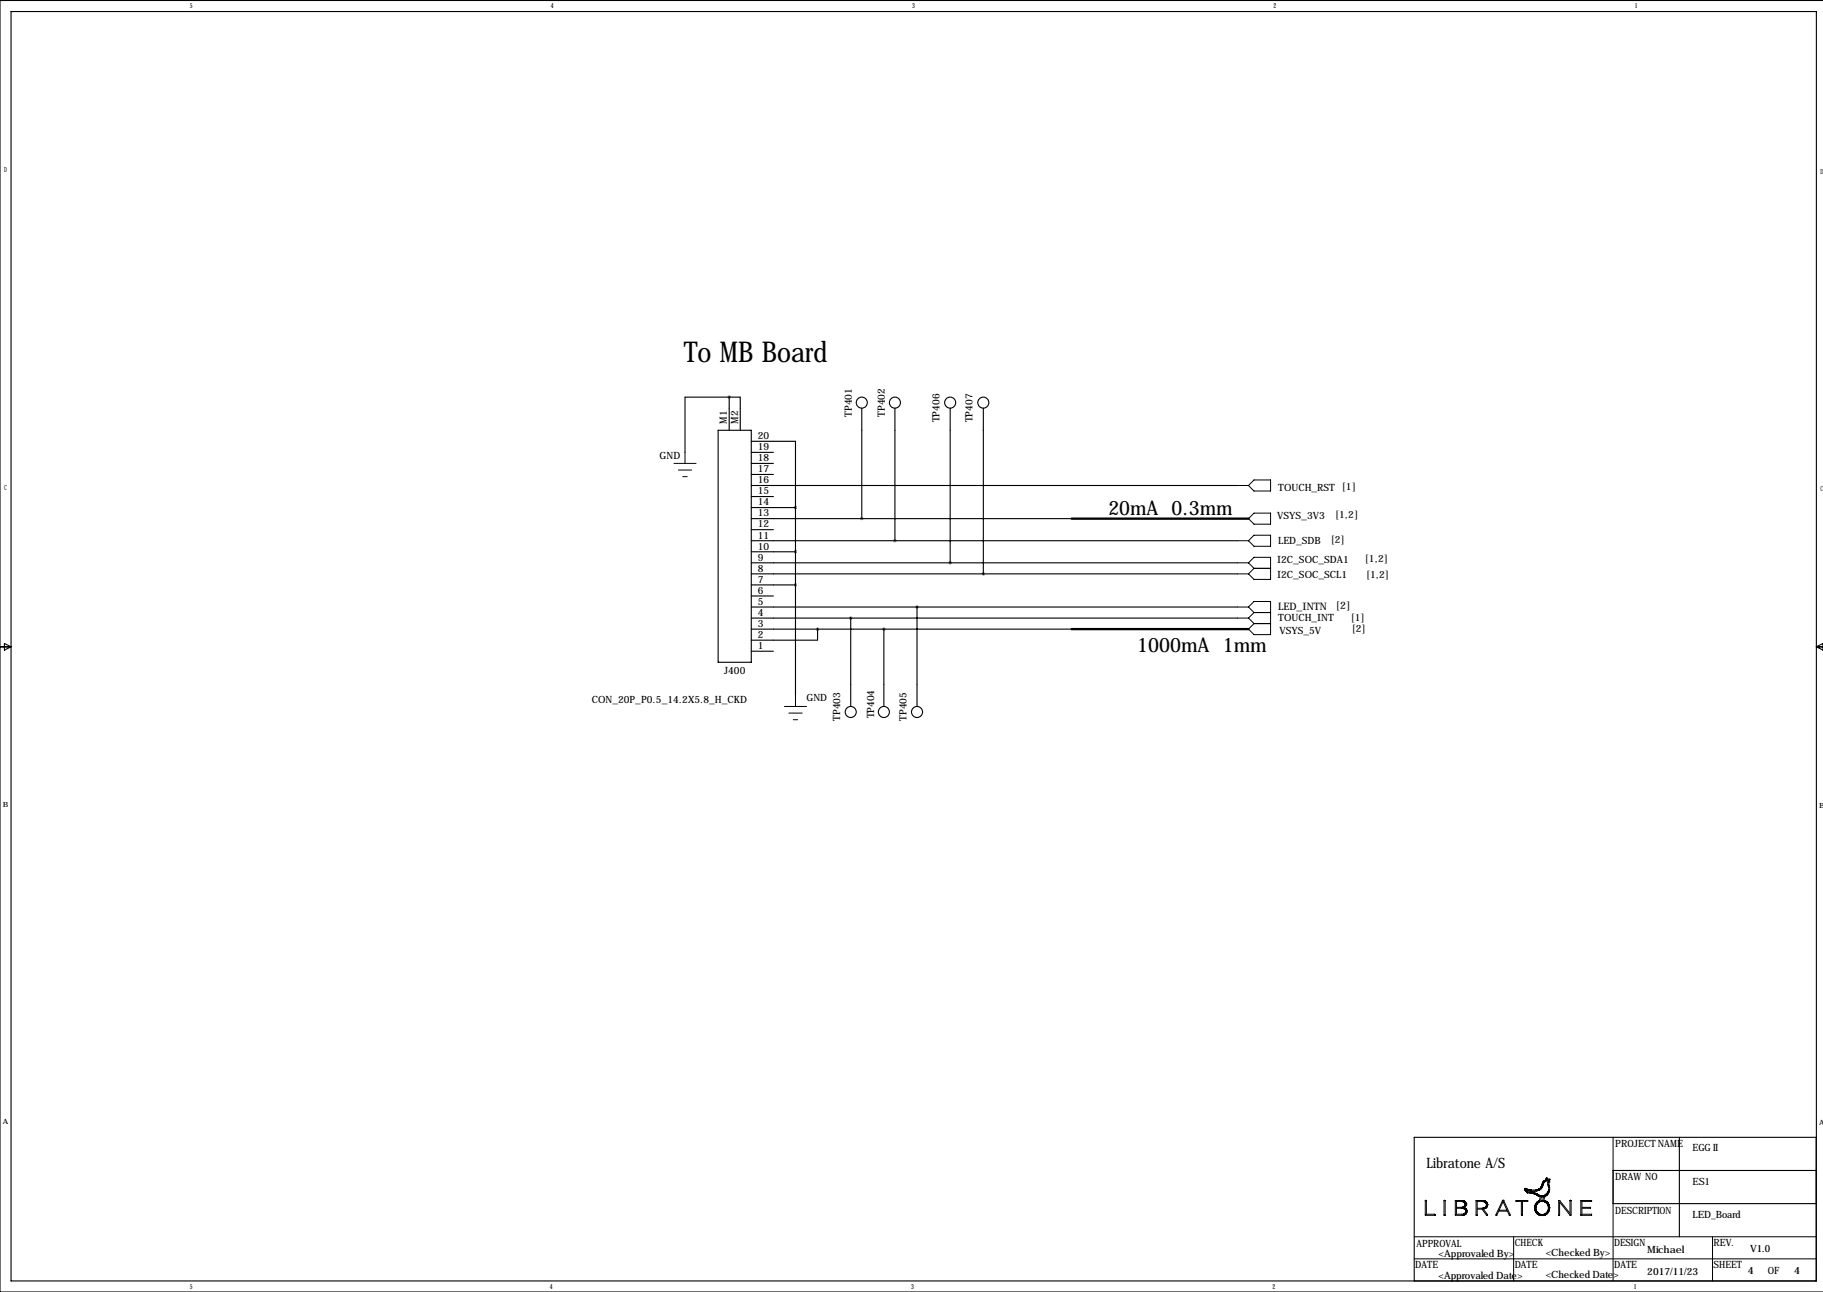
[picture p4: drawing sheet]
<svg xmlns="http://www.w3.org/2000/svg" width="419mm" height="297mm" viewBox="0 0 419 297" stroke-linecap="round" stroke-linejoin="round" font-family="sans-serif">
<g fill="none" stroke="#000" stroke-width=".23">
<path d="M154.9 106.5h5.1M156 108.1h3M157 109.6h1M157.5 104v2.5M284.5 111.6h2.5M284.5 119.2h2.5M287 119.2l1.3-1.2h3.8v2.5h-3.8zM288.3 110.3h3.8v2.6h-3.8l-1.3-1.3zM284.5 124.3h2.5M284.5 131.9h2.5M284.5 129.4h2.5M284.5 139.6h2.5"/>
<path d="M287 124.3l1.3-1.3h3.8v2.6h-3.8zM287 129.4l1.3-1.3h3.8v5.1h-3.8l-1.3-1.3M287 139.6l1.3-1.3h3.8v7.6h-3.8l-1.3-1.3M287 129.4l1.3 1.3M287 139.6l1.3 1.2M288.3 130.7h3.8M288.3 130.7l-1.3 1.2M182.9 159.9v2.5M284.5 142.1h2.5M284.5 144.6h2.5M287 142.1l1.3 1.3M288.3 143.4h3.8"/>
<path d="M288.3 140.8h3.8M288.3 140.8l-1.3 1.3M288.3 143.4l-1.3 1.2M180.3 162.4h5.1M181.4 163.9h3M182.4 165.5h1M327.7 276h.2v3.2h1.9l.1 .2h-2.2zM327.8 276h.1M327.9 276.1h.1M332 276l.2 .1v3.3h-.2zM332.1 276h.1M334.8 276.2l1.7 .2 .3 .3-.1 .6-.6 .3h-1.3z"/>
<path d="M334.8 277.8l1.8 .1 .4 .3v.6l-.6 .4h-1.6zM336.4 276.3l.1 .1M336.5 277.6l.2 .1M336.5 277.6v.1M336.6 276.5h.1M336.6 277.6h.1M336.6 277.3h.1M336.8 279h.1M336.8 276.9h.1M336.9 276.3l-.6-.3h-1.7v3.4h1.7l.7-.2 .2-.4 .1-.5-.7-.7M336.9 276.4l.2 .2v.5l-.4 .5M336.9 276.3v.1"/>
<path d="M337.1 276.8h.1M337.1 279h.1M337.1 278h.1M339.3 276.1l1.8-.1 .7 .4 .2 .4-.2 .7-.3 .3-.5 .1 1 1.3-.1 .2h-.2l-1-1.4h-1.1v1.4h-.3zM339.6 276.2l1.8 .2 .3 .4v.5l-.6 .4-1.5 .1zM341.3 277.6v.1M341.3 276.3v.1M341.4 276.4h.1M341.7 277.6v.1M341.7 277h.1M341.7 276.3v.1M341.9 276.6h.1"/>
<path d="M341.9 277.3v.1M342 277h.1M345.4 276l.3 .1 1.5 3.3h-.2l-.4-1h-2.1l-.4 1h-.2zM345.5 276h.1M345.5 276.3l1 1.9h-1.9zM348.6 276l2.6 .1v.1h-1.2v3.2h-.2v-3.2h-1.2zM349.8 279.4h.1M350.6 273.7h.1M350.7 273.8l.3 .3M350.7 273.7v.1M350.8 273.3h.1M351 273.7l-.1-.1h.2l.1 .4 1.4 .2 1.8 .8 .8-.2 .6-.6"/>
<path d="M351 274.1l1.8 .4 1.3 .6-.2 1-.6 .4-.4 .7 .1 1.3 .7 .8M351 274.2h.1M351 273.8h.1M351.1 273.7l1.8 .2 1.1-.3 .4-.4 .5-1.4 .7-.6 .2 .3 .3-.1-.2 .3 .2 1.9-.3 .5M351.2 274.2h.1M351.5 273.7v.1M352.4 274.1v.1M352.8 277.4h.1M352.8 277.9l.1 .1M353.1 277.7h.1M353.1 274.6h.1M353.2 276.5h.1"/>
<path d="M353.2 278.4h.1M353.2 278.9h.1M353.2 277h.1M353.3 279h.1M353.4 276.8l.3-.4 .6-.2 .8 .1 .6 .5M353.4 276.8l-.3 .5v.8l.6 .9M353.4 276.8h.1M353.4 276.3v.1M353.5 273.7v.1M353.5 274.6h.1M353.7 279.3h.1M353.7 279h.1"/>
<path d="M353.9 275v.1M353.9 276.3l-.1 .1M353.9 273.3h.1M354.1 273.4h.1M354.2 279.4v.1M354.3 273.3h.1M354.4 275.2l.4-.1-.1 .9h-.5zM354.5 272.1h.1M354.5 272.9h.1M354.9 271.5v.1M354.9 271.9v.1M354.9 279.4l-.1 .1"/>
<path d="M355 271.8h.1M355.1 275.1h.1M355.1 275.1l-.2 .9 .7 .3 .5 .6v1.5l-.4 .7-.5 .3h-1.2l-.3-.1M355.2 276.3v.1M355.3 279h.1M355.4 271.5h.1M355.4 274.9h.1M355.4 271h.1M355.4 271l.3-.2 .2 .4 .4-.1-.2 .6 .2 1.9-.4 .9-.8 .5M355.4 271l-.2 .4-.4 .2-.5 1.4-.5 .4-.8 .2h-1l-1.5-.4v.2l.2 .3M355.7 276.3v.1M355.7 276.8l.3 .8-.2 .9"/>
<path d="M355.7 276.8h.1M355.8 274.6h.1M355.8 278.5v.1M355.8 278.6l-.9 .6h-.8l-.4-.2M355.8 274.1v.1M355.9 271.9h.1M355.9 274h.1M355.9 278.8h.1M355.9 276.6h.1M355.9 278.3h.1M355.9 277.1h.1M355.9 272.4h.1"/>
<path d="M355.9 274.4v.1M356 278.6h.1M356.1 271.7h.1M356.2 277.7h.1M358.3 276h.3l2.3 3v-3l.3 .1-.1 3.3h-.2l-2.4-3v3h-.2zM361.1 276h.1M363.5 276l2.4 .1v.1h-2.2v1.4h2v.2h-2v1.4h2.2v.2h-2.4zM370.8 261.5v33M325.1 284.3h92.5M325.1 289.4h92.4M348 284.3v10.2M393.7 284.3v10.2"/>
</g>
<g fill="none" stroke="#000" stroke-width=".25">
<path d="M2.5 2.7h415.1v291.8h-415.1zM419.1 .1h-419.1v296.9h419.1M165.1 98.9h7.6v53.4h-7.6zM167.6 91.3h2.6v7.6M167.6 91.3h-10.1v12.7M167.6 91.3v7.6M198.1 93.8v25.4M205.7 93.8v30.5M218.4 93.8v35.6M226.1 93.8v38.1M172.7 101.5h10.2v15.2M172.7 119.2h111.8"/>
<path d="M172.7 116.7h10.2M172.7 114.2h5.1M172.7 111.6h111.8M172.7 109.1h5.1M172.7 106.5h5.1M172.7 104h5.1M182.9 116.7v43.2M172.7 139.6h111.8M172.7 137h5.1M172.7 134.5h10.2M172.7 131.9h111.8M172.7 129.4h111.8"/>
<path d="M172.7 126.9h10.2M172.7 124.3h111.8M172.7 121.8h5.1M210.8 139.6v22.8M0 148.7h2.5M1 147.9l1.5 .8-1.5 .8zM172.7 149.7h5.1M172.7 144.6h111.8M172.7 142.1h111.8M188 144.6v2.6h-15.3M195.6 142.1v20.3M203.2 144.6v17.8"/>
<path d="M417.6 148.7h1.5M417.6 148.7l1.5-.8v1.6zM386.1 261.5v22.8M417.5 261.5h-92.4v33M417.6 269.1h-46.8v7.6h46.8"/>
<circle cx="198.1" cy="92.6" r="1.27"/>
<circle cx="205.7" cy="92.6" r="1.27"/>
<circle cx="218.4" cy="92.6" r="1.27"/>
<circle cx="226.1" cy="92.6" r="1.27"/>
<circle cx="195.6" cy="163.7" r="1.27"/>
<circle cx="203.2" cy="163.7" r="1.27"/>
<circle cx="210.8" cy="163.7" r="1.27"/>
</g>
<path d="M246.4 119.2h40.6M246.4 144.6h40.6" fill="none" stroke="#000" stroke-width=".53"/>
<path d="M187.9 144.6a.05 .05 0 0 0 .1 0 .05 .05 0 0 0-.1 0zM205.7 124.3a.05 .05 0 0 0 .1 0 .05 .05 0 0 0-.1 0zM218.4 129.4a.05 .05 0 0 0 .1 0 .05 .05 0 0 0-.1 0zM226 131.9a.05 .05 0 0 0 .1 0 .05 .05 0 0 0-.1 0zM167.6 91.3a.05 .05 0 0 0 .1 0 .05 .05 0 0 0-.1 0z" fill="#000" stroke="#000" stroke-width=".63"/>
<text font-size="6.6" x="157.2" y="83.2">To MB Board</text>
<g font-size="4.6">
<text x="254.8" y="118.4">20mA 0.3mm</text>
<text x="261.4" y="149.9">1000mA 1mm</text>
</g>
<text font-size="3.3" x="327.9" y="268.5">Libratone A/S</text>
<g font-size="2.4">
<text x="293.9" y="140.3">LED_INTN</text>
<text x="307.1" y="140">[2]</text>
</g>
<g font-size="2.3">
<text x="195.8" y="95.8" transform="rotate(-90 195.8 95.8)">TP401</text>
<text x="203.5" y="95.8" transform="rotate(-90 203.5 95.8)">TP402</text>
<text x="167.1" y="97.4" transform="rotate(-90 167.1 97.4)">M1</text>
<text x="169.7" y="97.4" transform="rotate(-90 169.7 97.4)">M2</text>
<text x="174.2" y="101">20</text>
<text x="216" y="97.1" transform="rotate(-90 216 97.1)">TP406</text>
<text x="223.6" y="97.1" transform="rotate(-90 223.6 97.1)">TP407</text>
<text x="151.6" y="105.5">GND</text>
<text x="174.2" y="106">18</text>
<text x="174.2" y="103.5">19</text>
<text x="174.2" y="113.7">15</text>
<text x="174.2" y="111.1">16</text>
<text x="174.2" y="108.6">17</text>
<text x="293.9" y="112.9">TOUCH_RST [1]</text>
<text x="174.2" y="118.7">13</text>
<text x="174.2" y="116.2">14</text>
<text x="293.6" y="119.2">VSYS_3V3</text>
<text x="306.9" y="119.1">[1,2]</text>
<text x="174.2" y="123.8">11</text>
<text x="174.2" y="121.3">12</text>
<text x="293.9" y="125.1">LED_SDB</text>
<text x="306" y="124.9">[2]</text>
<text x="174.2" y="131.4">8</text>
<text x="174.2" y="128.9">9</text>
<text x="174.2" y="126.4">10</text>
<text x="293.6" y="129.4">I2C_SOC_SDA1</text>
<text x="313.8" y="129.2">[1,2]</text>
<text x="174.2" y="136.5">6</text>
<text x="174.2" y="134">7</text>
<text x="293.6" y="133">I2C_SOC_SCL1</text>
<text x="314" y="132.8">[1,2]</text>
<text x="174.2" y="141.6">4</text>
<text x="174.2" y="139.1">5</text>
<text x="293.9" y="142.9">TOUCH_INT</text>
<text x="310.5" y="142.7">[1]</text>
<text x="174.2" y="149.2">1</text>
<text x="174.2" y="146.7">2</text>
<text x="174.2" y="144.1">3</text>
<text x="294.1" y="145.7">VSYS_5V</text>
<text x="310.8" y="145.2">[2]</text>
<text x="166.5" y="154.9">J400</text>
<text x="136" y="161.7">CON_20P_P0.5_14.2X5.8_H_CKD</text>
<text x="185.4" y="161.1">GND</text>
<text x="193.1" y="165.7" transform="rotate(-90 193.1 165.7)">TP403</text>
<text x="201" y="165.2" transform="rotate(-90 201 165.2)">TP404</text>
<text x="208.4" y="165.7" transform="rotate(-90 208.4 165.7)">TP405</text>
<text x="371.3" y="263.8">PROJECT NAME</text>
<text x="389.1" y="264.5">EGG II</text>
<text x="371.3" y="271.4">DRAW NO</text>
<text x="389.1" y="272.4">ES1</text>
<text x="371.3" y="279">DESCRIPTION</text>
<text x="389.1" y="280">LED_Board</text>
<text x="325.6" y="286.6">APPROVAL</text>
<text x="348.2" y="286.4">CHECK</text>
<text x="371.1" y="286.4">DESIGN</text>
<text x="394" y="286.4">REV.</text>
<text x="402.3" y="287.9">V1.0</text>
<text x="325.4" y="291.5">DATE</text>
<text x="330.7" y="288.9">&lt;Approvaled By&gt;</text>
<text x="330.7" y="294">&lt;Approvaled Date&gt;</text>
<text x="348.2" y="291.5">DATE</text>
<text x="355.3" y="288.7">&lt;Checked By&gt;</text>
<text x="355.3" y="293.7">&lt;Checked Date&gt;</text>
<text x="371.1" y="291.5">DATE</text>
<text x="378.7" y="288.1">Michael</text>
<text x="378.7" y="293.2">2017/11/23</text>
<text x="394" y="291.5">SHEET</text>
<text x="401.8" y="293">4</text>
<text x="406.4" y="293">OF</text>
<text x="412.5" y="293">4</text>
</g>
<g font-size="1.6">
<text x="43.6" y="1.9">5</text>
<text x="126.7" y="1.9">4</text>
<text x="209.7" y="1.9">3</text>
<text x="292.8" y="1.9">2</text>
<text x="375.8" y="1.9">1</text>
<text x=".9" y="39.5">D</text>
<text x="418.5" y="40">D</text>
<text x=".9" y="112.7">C</text>
<text x="418.5" y="112.9">C</text>
<text x=".6" y="185.6">B</text>
<text x="418.2" y="185.8">B</text>
<text x=".6" y="258.5">A</text>
<text x="418.2" y="258.7">A</text>
<text x="43.6" y="296.3">5</text>
<text x="126.4" y="296.3">4</text>
<text x="209.5" y="296.3">3</text>
<text x="292.5" y="296.3">2</text>
<text x="375.6" y="296.3">1</text>
</g>
</svg>
